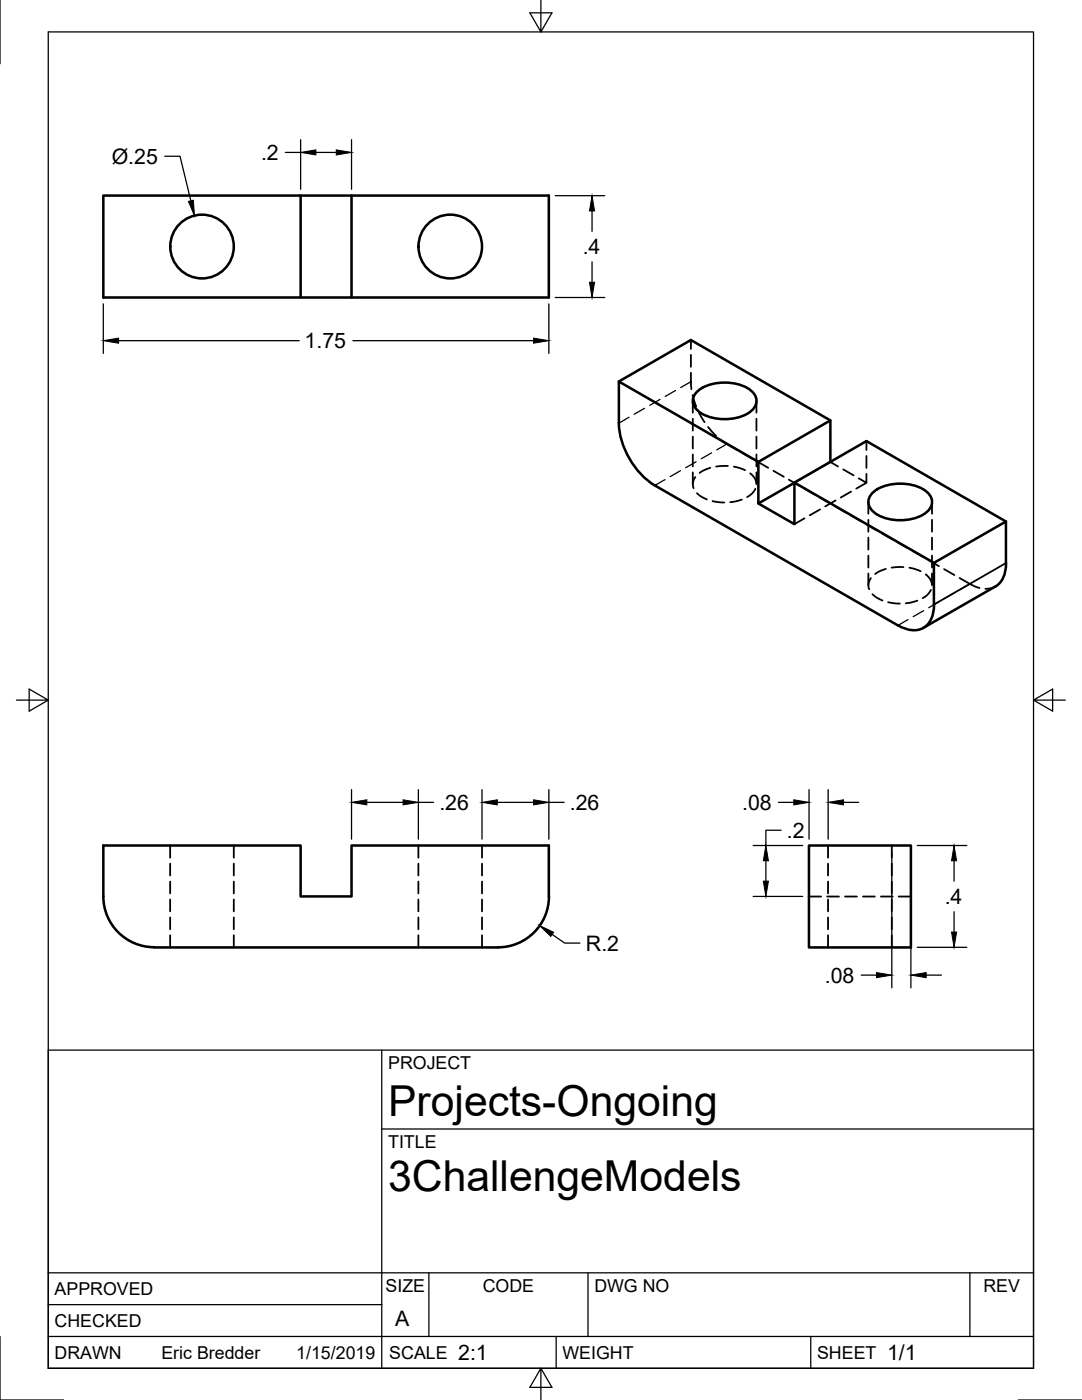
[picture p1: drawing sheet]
<svg xmlns="http://www.w3.org/2000/svg" width="216mm" height="279mm" viewBox="0 0 216 279" stroke-linecap="round" stroke-linejoin="round" font-family="sans-serif">
<!-- layer: Visible -->
<g fill="none" stroke="#000" stroke-width=".51">
<path d="M20.6 39h88.9v20.4h-88.9zM60 39v20.4M70.1 39v20.4M123.5 76.1l27.8 16.1v8.3l7.2 4.1v-8.3l27.9 16M139.4 77.9a9.5 9.5 0 0 1 10.4 0 2.48 2.48 0 0 1 0 4.2 9.5 9.5 0 0 1-10.4 0 2.48 2.48 0 0 1 0-4.2zM123.5 84.4a15.9 15.9 0 0 0 7.2 12.5M123.5 84.5v-8.4l14.4-8.2 27.8 16v8.3M130.7 96.9l48.5 27.9a4.6 4.6 0 0 0 6-.3 5.9 5.9 0 0 0 1.2-3.9M165.7 83.9l-14.4 8.3M174.4 98.1a9.5 9.5 0 0 1 10.5 0 2.48 2.48 0 0 1 0 4.1 9.5 9.5 0 0 1-10.5 0 2.48 2.48 0 0 1 0-4.1zM151.3 100.5l21.6-12.5 27.8 16.1M198.6 117.1l-14.4 8.2"/>
<path d="M198.6 117a5.1 5.1 0 0 0 2.1-4.6v-8.3l-14.3 8.2v8.4M109.5 178.9v-10.2h-39.4v10.2h-10.1v-10.2h-39.4v10.2a10.2 10.2 0 0 0 10.2 10.2h68.6a10.2 10.2 0 0 0 10.1-10.2M161.4 168.7h20.4v20.4h-20.4z"/>
<circle cx="40.3" cy="49.2" r="6.3"/>
<circle cx="89.9" cy="49.2" r="6.3"/>
</g>
<!-- layer: Hidden -->
<g fill="none" stroke="#000" stroke-width=".36">
<path d="M137.9 74.4l.1 3.3M137.9 67.9v1.7M137.9 70.8v2.4M138.2 78.8l.7 2.3M138.2 80v2.4M138.2 83.6v2.3M138.2 87.1v2.4M138.2 90.7v2.4M138.2 94.3v2.3M138.7 95.2v.1a2.15 2.15 0 0 0-.3 2.1M139.1 98.4l.9 .7 1.1 .6M139.4 82.2l1.2 2.1"/>
<path d="M141.3 85.2l1.6 1.8M141.7 93.4l-1.3 .5-.8 .5M143.8 87.8l3.3 2M145.2 93l-2.3 .1M146.4 93.1l2.3 .7M148 99.7l-2.3 .5M148.1 90.4l2.1 1.2M149.7 94.5l.8 .9 .4 1M150.7 97.6l-.7 1-.9 .6M150.9 80v2.4M150.9 83.6v2.3M150.9 87.1v2.4"/>
<path d="M150.9 90.7v2.4M150.9 94.3v2.3M151.2 92.2l2.1 1.2M154.3 94l2.1 1.1M157.4 95.7l2.1 1.2M160 95.5l-1.5 .9M160.5 97.5l2.1 1.2M163.1 93.7l-2 1.2M163.6 99.3l2.1 1.2M164.2 93.1l1.5-.9 1.5 .9M166.7 99.9l-2 1.2M168.3 93.7l2 1.2"/>
<path d="M169.8 98.1l-2 1.2M172.9 94.6v1.8l-1.6-.9M172.9 88v1.8M172.9 91v2.4M172.9 96.4l-2 1.1M142.2 100l2.3 .3M160.5 103.4l-2 1.2M163.6 101.7l-2 1.1M166.7 101.1l2.1 1.2M169.8 102.9l2.1 1.2M172.9 104.7l2.1 1.2M173.3 100.2v2.3"/>
<path d="M173.3 103.7v2.4M173.3 107.3v2.4M173.3 110.9v2.4M173.3 114.4v2.4M173.8 115.4h-.1a2.15 2.15 0 0 0-.3 2.2M174.1 118.6l.9 .7 1.1 .5M176 106.4l2.1 1.2M176.8 113.5l-1.4 .6-.8 .5M179.1 108.2l2.1 1.2M180.3 113.2l-2.4 .1M181.5 113.3l2.2 .7M182.2 110l2.1 1.2"/>
<path d="M183 119.9l-2.3 .5M184.7 114.6l.2 .2a2.8 2.8 0 0 1 1 1.8M185.3 111.8l2 1.2M185.8 117.7l-.8 1-.9 .7M186 100.2v2.3M186 103.7v2.4M186 107.3v2.4M186 110.9v2.4M186 114.4v2.4M188.4 113.6l2 1.2M191.5 115.4a14.9 14.9 0 0 0 3.9 1.9h.1M198.6 117.1l-.9 .3-1.1 .1"/>
<path d="M177.2 120.2l2.4 .3M34 168.7v2.5M34 172.4v2.3M34 175.9v2.4M34 179.5v2.4M46.7 168.7v2.5M46.7 172.4v2.3M46.7 175.9v2.4M46.7 179.5v2.4M83.5 168.7v2.5M83.5 172.4v2.3M83.5 175.9v2.4"/>
<path d="M83.5 179.5v2.4M96.2 168.7v2.5M96.2 172.4v2.3M96.2 175.9v2.4M96.2 179.5v2.4M161.4 178.9h2.5M165 178.9h2.4M165.2 168.7v2.5M165.2 172.4v2.3M165.2 175.9v2.4M165.2 179.5v2.4M168.6 178.9h2.4"/>
<path d="M172.2 178.9h2.4M175.8 178.9h2.3M177.9 168.7v2.5M177.9 172.4v2.3M177.9 175.9v2.4M177.9 179.5v2.4M179.3 178.9h2.5M34 183.1v2.4M34 186.6v2.5M46.7 183.1v2.4M46.7 186.6v2.5M83.5 183.1v2.4"/>
<path d="M83.5 186.6v2.5M96.2 183.1v2.4M96.2 186.6v2.5M165.2 183.1v2.4M165.2 186.6v2.5M177.9 183.1v2.4M177.9 186.6v2.5"/>
</g>
<!-- layer: Visible Narrow -->
<path d="M200.7 112.4l-14.3 8.3" fill="none" stroke="#000" stroke-width=".36"/>
<!-- layer: Hidden Narrow -->
<g fill="none" stroke="#000" stroke-width=".25">
<path d="M131.7 79.7l-2.1 1.2M134.8 77.9l-2.1 1.2M137.9 76.2l-2.1 1.1M125.5 83.3l-2 1.2M128.6 81.5l-2.1 1.2M132.7 95.7l-2 1.2M135.8 93.9l-2.1 1.2M138.9 92.2l-2.1 1.1M142 90.4l-2.1 1.2M145 88.6l-2 1.2M190.5 118.3l-2.1 1.2M193.5 116.5l-2 1.2"/>
<path d="M181.2 123.7l-2 1.1M184.3 121.9l-2.1 1.2M187.4 120.1l-2.1 1.2"/>
</g>
<!-- layer: Border -->
<path d="M0 0v12.7M9.6 6.4h196.6v266.7h-196.6zM107.9 0v6.4l-2.2-3.8h4.4l-2.2 3.8M3.3 139.7h6.3l-3.8-2.2v4.4l3.8-2.2M206.2 139.7l3.8 2.2v-4.4l-3.8 2.2h6.4M0 266.7v12.7h12.7M107.9 273.1l2.2 3.8h-4.4l2.2-3.8v6.3M203.2 279.4h12.7" fill="none" stroke="#000" stroke-width=".25"/>
<!-- layer: Titleblock -->
<path d="M9.6 209.6h196.6v63.5h-196.6zM76.2 209.6v63.5M76.2 225.3h130M9.6 254h196.6M85.6 254v12.7M117.3 254v12.7M193.5 254v12.7M9.6 266.7h196.6M9.6 260.4h66.6M111 266.7v6.4M161.8 266.7v6.4" fill="none" stroke="#000" stroke-width=".25"/>
<!-- layer: Dimensions -->
<g fill="none" stroke="#000" stroke-width=".25">
<path d="M32.9 31.2h3l2.2 8.9M56.9 30.4h3.1M60 27.9v9.9M63 30.4h4.1M70.1 27.9v9.9M110.8 39.1h9.9M110.8 59.4h9.9M118.1 42.1v4.1M118.1 52.3v4M20.6 60.6v9.9M23.7 68h36M70.4 68h36.1"/>
<path d="M109.5 60.6v9.9M70.1 157.6v9.9M83.5 157.6v9.9M96.2 157.6v9.9M109.5 157.6v9.9M161.4 157.6v9.9M165.2 157.6v9.9M73.2 160.1h7.2M83.5 160.1h3M99.2 160.1h7.3M109.5 160.1h3.1M150.3 168.7h9.9"/>
<path d="M150.3 178.9h9.9M152.8 171.8v4.1M155.3 160.1h3.1M155.9 165.7h-3.1v3M168.3 160.1h3M177.9 170v27.1M181.8 170v27.1M183 168.7h9.9M190.4 171.8v4.1M110.2 186.5l2.5 1.7h3M171.9 194.6h3M183 189.1h9.9"/>
<path d="M184.8 194.6h3.1M190.4 181.9v4.1"/>
</g>
<g fill="#000" stroke="#000" stroke-width=".2">
<path d="M37.6 40.2l1-.2 .2 3zM60 30.4l3-.5v1zM67.1 29.9l3 .5-3 .5zM118.1 39.1l.5 3h-1zM117.6 56.3h1l-.5 3.1zM20.6 68l3.1-.5v1zM106.5 67.5l3 .5-3 .5zM70.1 160.1l3.1-.5v1zM80.4 159.6l3.1 .5-3.1 .5zM96.2 160.1l3-.5v1zM106.5 159.6l3 .5-3 .5zM158.4 159.6l3 .5-3 .5z"/>
<path d="M165.2 160.1l3.1-.5v1zM152.3 175.9h1l-.5 3zM152.8 168.7l.5 3.1h-1zM190.4 168.7l.5 3.1h-1zM107.7 184.7l2.8 1.4-.6 .8zM174.9 194.1l3 .5-3 .5zM181.8 194.6l3-.5v1zM189.9 186h1l-.5 3.1z"/>
</g>
<g font-size="8.5">
<text x="77.4" y="222.8">Projects-Ongoing</text>
<text x="77.4" y="237.8">3ChallengeModels</text>
</g>
<g font-size="4.3">
<text x="22.3" y="32.6">Ø.25</text>
<text x="52.1" y="31.9">.2</text>
<text x="116.3" y="50.7">.4</text>
<text x="60.8" y="69.5">1.75</text>
<text x="87.7" y="161.6">.26</text>
<text x="113.7" y="161.6">.26</text>
<text x="148.1" y="161.6">.08</text>
<text x="157" y="167.2">.2</text>
<text x="188.5" y="180.4">.4</text>
<text x="116.9" y="189.7">R.2</text>
<text x="164.6" y="196.1">.08</text>
<text x="78.9" y="264.5">A</text>
<text x="91.4" y="271.4">2:1</text>
<text x="177" y="271.4">1/1</text>
</g>
<g font-size="3.5">
<text x="77.4" y="213.4">PROJECT</text>
<text x="77.4" y="229.1">TITLE</text>
<text x="76.9" y="257.8">SIZE</text>
<text x="96.3" y="257.8">CODE</text>
<text x="118.6" y="257.8">DWG NO</text>
<text x="196.2" y="257.8">REV</text>
<text x="10.9" y="258.5">APPROVED</text>
<text x="10.9" y="264.8">CHECKED</text>
<text x="10.9" y="271.2">DRAWN</text>
<text x="32.2" y="271.2">Eric Bredder</text>
<text x="59.1" y="271.2">1/15/2019</text>
<text x="77.7" y="271.2">SCALE</text>
<text x="112.2" y="271.2">WEIGHT</text>
<text x="163" y="271.2">SHEET</text>
</g>
</svg>
